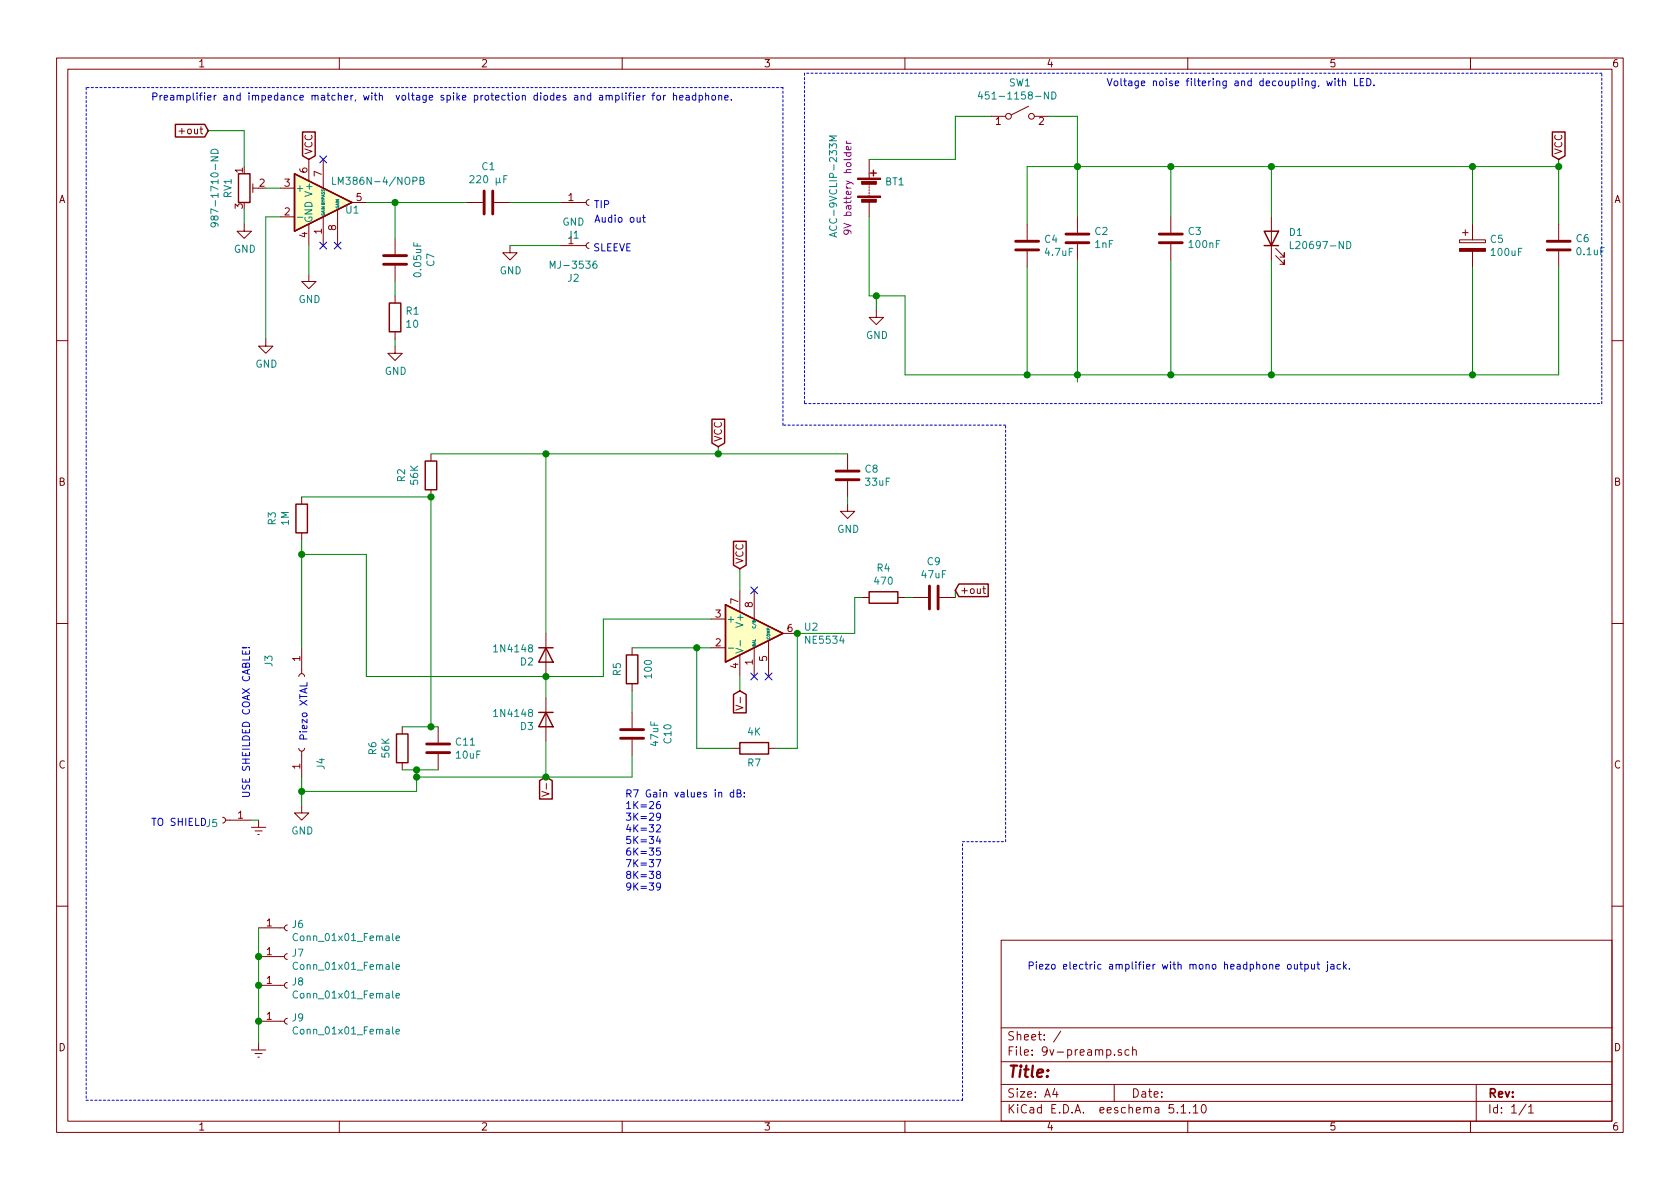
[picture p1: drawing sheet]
EESchema Schematic File Version 4
EELAYER 30 0
EELAYER END
$Descr A4 11693 8268
encoding utf-8
Sheet 1 1
Title ""
Date ""
Rev ""
Comp ""
Comment1 ""
Comment2 ""
Comment3 ""
Comment4 ""
$EndDescr
$Comp
L power:GND #PWR03
U 1 1
P 2150 1900
F 0 "#PWR03" H 2150 1650 50  0001 C CNN
F 1 "GND" H 2155 1727 50  0000 C CNN
F 2 "" H 2150 1900 50  0001 C CNN
F 3 "" H 2150 1900 50  0001 C CNN
	1    2150 1900
	1    0    0    -1  
$EndComp
$Comp
L Device:Battery BT1
U 1 1
P 6050 1300
F 0 "BT1" H 6158 1346 50  0000 L CNN
F 1 "ACC-9VCLIP-233M" V 5800 950 50  0000 L CNN
F 2 "Connector_PinHeader_2.54mm:PinHeader_1x02_P2.54mm_Vertical" V 6050 1360 50  0001 C CNN
F 3 "9V battery holder" V 5900 1300 50  0000 C CNN
	1    6050 1300
	1    0    0    -1  
$EndComp
Wire Wire Line
	6050 1500 6050 2050
Text Notes 7150 6750 0    50   ~ 0
Piezo electric amplifier with mono headphone output jack.
Text Notes 4500 1550 2    50   ~ 0
Audio out
$Comp
L Device:C C4
U 1 1
P 7150 1700
F 0 "C4" H 7265 1746 50  0000 L CNN
F 1 "4.7uF" H 7265 1655 50  0000 L CNN
F 2 "Capacitor_THT:C_Disc_D3.8mm_W2.6mm_P2.50mm" H 7188 1550 50  0001 C CNN
F 3 "~" H 7150 1700 50  0001 C CNN
	1    7150 1700
	1    0    0    -1  
$EndComp
Wire Wire Line
	6050 1100 6650 1100
Wire Wire Line
	6300 2050 6300 2600
Wire Wire Line
	6300 2050 6100 2050
Wire Wire Line
	7500 2600 7500 2650
$Comp
L power:GND #PWR06
U 1 1
P 6100 2150
F 0 "#PWR06" H 6100 1900 50  0001 C CNN
F 1 "GND" H 6105 1977 50  0000 C CNN
F 2 "" H 6100 2150 50  0001 C CNN
F 3 "" H 6100 2150 50  0001 C CNN
	1    6100 2150
	1    0    0    -1  
$EndComp
Wire Wire Line
	6650 1100 6650 800 
$Comp
L Device:C C2
U 1 1
P 7500 1650
F 0 "C2" H 7385 1604 50  0000 R CNN
F 1 "1nF" H 7385 1695 50  0000 R CNN
F 2 "Capacitor_THT:C_Disc_D3.8mm_W2.6mm_P2.50mm" H 7538 1500 50  0001 C CNN
F 3 "~" H 7500 1650 50  0001 C CNN
	1    7500 1650
	-1   0    0    1   
$EndComp
$Comp
L Device:C C3
U 1 1
P 8150 1650
F 0 "C3" H 8035 1604 50  0000 R CNN
F 1 "100nF" H 8035 1695 50  0000 R CNN
F 2 "Capacitor_THT:C_Disc_D3.8mm_W2.6mm_P2.50mm" H 8188 1500 50  0001 C CNN
F 3 "~" H 8150 1650 50  0001 C CNN
	1    8150 1650
	-1   0    0    1   
$EndComp
Wire Wire Line
	7500 1150 7500 1500
Wire Wire Line
	7500 1800 7500 2600
Wire Wire Line
	8150 1800 8150 2600
Wire Wire Line
	8150 2600 7500 2600
Connection ~ 7500 2600
Wire Wire Line
	8150 1500 8150 1150
Wire Wire Line
	8150 1150 7500 1150
Connection ~ 8150 1150
$Comp
L Switch:SW_SPST SW1
U 1 1
P 7100 800
F 0 "SW1" H 7100 1035 50  0000 C CNN
F 1 "451-1158-ND " H 7100 944 50  0000 C CNN
F 2 "Connector_PinHeader_2.00mm:PinHeader_2x01_P2.00mm_Vertical" H 7100 800 50  0001 C CNN
F 3 "~" H 7100 800 50  0001 C CNN
	1    7100 800 
	1    0    0    -1  
$EndComp
Wire Wire Line
	6900 800  6650 800 
Wire Wire Line
	8850 2600 8150 2600
Connection ~ 8150 2600
$Comp
L Connector:Conn_01x01_Female J2
U 1 1
P 4100 1700
F 0 "J2" H 3992 1475 50  0000 C CNN
F 1 "MJ-3536" H 3992 1566 50  0000 C CNN
F 2 "MountingHole:MountingHole_2.2mm_M2_DIN965_Pad" H 4100 1700 50  0001 C CNN
F 3 "~" H 4100 1700 50  0001 C CNN
	1    4100 1700
	1    0    0    -1  
$EndComp
$Comp
L Connector:Conn_01x01_Female J1
U 1 1
P 4100 1400
F 0 "J1" H 3992 1175 50  0000 C CNN
F 1 "GND" H 3992 1266 50  0000 C CNN
F 2 "MountingHole:MountingHole_2.2mm_M2_DIN965_Pad" H 4100 1400 50  0001 C CNN
F 3 "~" H 4100 1400 50  0001 C CNN
	1    4100 1400
	1    0    0    -1  
$EndComp
Text Notes 4250 1450 2    50   ~ 0
TIP
Text Notes 4400 1750 2    50   ~ 0
SLEEVE
Wire Wire Line
	1850 1500 1950 1500
$Comp
L Device:R_POT_TRIM RV1
U 1 1
P 1700 1300
F 0 "RV1" V 1585 1300 50  0000 C CNN
F 1 "987-1710-ND" V 1494 1300 50  0000 C CNN
F 2 "Connector_PinHeader_2.54mm:PinHeader_1x03_P2.54mm_Vertical" H 1700 1300 50  0001 C CNN
F 3 "~" H 1700 1300 50  0001 C CNN
	1    1700 1300
	1    0    0    -1  
$EndComp
Wire Wire Line
	2150 1700 2150 1900
Text GLabel 2150 1100 1    50   Input ~ 0
VCC
NoConn ~ 2350 1700
NoConn ~ 2250 1700
NoConn ~ 2250 1100
Wire Wire Line
	8850 1150 8850 1500
$Comp
L Amplifier_Audio:LM386 U1
U 1 1
P 2250 1400
F 0 "U1" H 2400 1350 50  0000 L CNN
F 1 "LM386N-4/NOPB" H 2300 1550 50  0000 L CNN
F 2 "Package_DIP:DIP-8_W7.62mm_Socket" H 2350 1500 50  0001 C CNN
F 3 "http://www.ti.com/lit/ds/symlink/lm386.pdf" H 2450 1600 50  0001 C CNN
	1    2250 1400
	1    0    0    -1  
$EndComp
Wire Wire Line
	1850 1500 1850 2350
Wire Wire Line
	2550 1400 2750 1400
Wire Wire Line
	1450 900  1700 900 
Wire Wire Line
	1700 900  1700 1150
Wire Wire Line
	1850 1300 1950 1300
$Comp
L power:GND #PWR01
U 1 1
P 1700 1550
F 0 "#PWR01" H 1700 1300 50  0001 C CNN
F 1 "GND" H 1705 1377 50  0000 C CNN
F 2 "" H 1700 1550 50  0001 C CNN
F 3 "" H 1700 1550 50  0001 C CNN
	1    1700 1550
	1    0    0    -1  
$EndComp
Wire Wire Line
	1700 1550 1700 1450
$Comp
L Device:C C7
U 1 1
P 2750 1800
F 0 "C7" V 2498 1800 50  0000 C CNN
F 1 "0.05uF" V 2589 1800 50  0000 C CNN
F 2 "Capacitor_THT:C_Disc_D3.8mm_W2.6mm_P2.50mm" H 2788 1650 50  0001 C CNN
F 3 "~" H 2750 1800 50  0001 C CNN
	1    2750 1800
	-1   0    0    1   
$EndComp
Wire Wire Line
	3550 1700 3900 1700
$Comp
L Device:R R1
U 1 1
P 2750 2200
F 0 "R1" H 2820 2246 50  0000 L CNN
F 1 "10" H 2820 2155 50  0000 L CNN
F 2 "Resistor_THT:R_Axial_DIN0207_L6.3mm_D2.5mm_P7.62mm_Horizontal" V 2680 2200 50  0001 C CNN
F 3 "~" H 2750 2200 50  0001 C CNN
	1    2750 2200
	1    0    0    -1  
$EndComp
Wire Wire Line
	2750 2050 2750 1950
Wire Wire Line
	2750 1650 2750 1400
Connection ~ 2750 1400
Wire Wire Line
	2750 1400 3250 1400
$Comp
L power:GND #PWR05
U 1 1
P 2750 2400
F 0 "#PWR05" H 2750 2150 50  0001 C CNN
F 1 "GND" H 2755 2227 50  0000 C CNN
F 2 "" H 2750 2400 50  0001 C CNN
F 3 "" H 2750 2400 50  0001 C CNN
	1    2750 2400
	1    0    0    -1  
$EndComp
Wire Wire Line
	2750 2400 2750 2350
$Comp
L Device:C C1
U 1 1
P 3400 1400
F 0 "C1" V 3148 1400 50  0000 C CNN
F 1 "220 µF" V 3239 1400 50  0000 C CNN
F 2 "Capacitor_THT:CP_Radial_D6.3mm_P2.50mm" H 3438 1250 50  0001 C CNN
F 3 "~" H 3400 1400 50  0001 C CNN
	1    3400 1400
	0    1    1    0   
$EndComp
Wire Wire Line
	3550 1400 3900 1400
$Comp
L power:GND #PWR04
U 1 1
P 1850 2350
F 0 "#PWR04" H 1850 2100 50  0001 C CNN
F 1 "GND" H 1855 2177 50  0000 C CNN
F 2 "" H 1850 2350 50  0001 C CNN
F 3 "" H 1850 2350 50  0001 C CNN
	1    1850 2350
	1    0    0    -1  
$EndComp
Wire Wire Line
	10850 1850 10850 2600
Wire Wire Line
	10850 1550 10850 1150
Wire Wire Line
	8150 1150 8850 1150
$Comp
L Device:C C6
U 1 1
P 10850 1700
F 0 "C6" H 10735 1654 50  0000 R CNN
F 1 "0.1uF" H 10735 1745 50  0000 R CNN
F 2 "Capacitor_THT:C_Disc_D3.8mm_W2.6mm_P2.50mm" H 10888 1550 50  0001 C CNN
F 3 "~" H 10850 1700 50  0001 C CNN
	1    10850 1700
	-1   0    0    1   
$EndComp
Wire Wire Line
	10850 2600 10250 2600
Connection ~ 10250 2600
Wire Wire Line
	10250 1850 10250 2600
Wire Wire Line
	10250 1150 10850 1150
Connection ~ 10250 1150
Wire Wire Line
	10250 1150 10250 1550
$Comp
L Device:CP C5
U 1 1
P 10250 1700
F 0 "C5" H 10368 1746 50  0000 L CNN
F 1 "100uF" H 10368 1655 50  0000 L CNN
F 2 "Capacitor_THT:CP_Radial_D8.0mm_P3.50mm" H 10288 1550 50  0001 C CNN
F 3 "~" H 10250 1700 50  0001 C CNN
	1    10250 1700
	1    0    0    -1  
$EndComp
$Comp
L Device:LED D1
U 1 1
P 8850 1650
F 0 "D1" V 8889 1532 50  0000 R CNN
F 1 "L20697-ND " V 8798 1532 50  0000 R CNN
F 2 "LED_THT:LED_D2.0mm_W4.8mm_H2.5mm_FlatTop" H 8850 1650 50  0001 C CNN
F 3 "~" H 8850 1650 50  0001 C CNN
	1    8850 1650
	0    -1   -1   0   
$EndComp
Wire Wire Line
	7500 1150 7500 800 
Wire Wire Line
	7500 800  7300 800 
Connection ~ 7500 1150
$Comp
L Device:C C9
U 1 1
P 6500 4150
F 0 "C9" V 6248 4150 50  0000 C CNN
F 1 "47uF" V 6339 4150 50  0000 C CNN
F 2 "Capacitor_THT:C_Disc_D5.0mm_W2.5mm_P2.50mm" H 6538 4000 50  0001 C CNN
F 3 "~" H 6500 4150 50  0001 C CNN
	1    6500 4150
	0    1    1    0   
$EndComp
$Comp
L Device:R R4
U 1 1
P 6150 4150
F 0 "R4" V 5943 4150 50  0000 C CNN
F 1 "470" V 6034 4150 50  0000 C CNN
F 2 "Resistor_THT:R_Axial_DIN0204_L3.6mm_D1.6mm_P5.08mm_Horizontal" V 6080 4150 50  0001 C CNN
F 3 "~" H 6150 4150 50  0001 C CNN
	1    6150 4150
	0    1    1    0   
$EndComp
Wire Wire Line
	6350 4150 6300 4150
Wire Wire Line
	6000 4150 5950 4150
Wire Wire Line
	5950 4400 5950 4150
$Comp
L Device:R R7
U 1 1
P 5250 5200
F 0 "R7" V 5350 5200 50  0000 C CNN
F 1 "4K" V 5134 5200 50  0000 C CNN
F 2 "Resistor_THT:R_Axial_DIN0204_L3.6mm_D1.6mm_P5.08mm_Horizontal" V 5180 5200 50  0001 C CNN
F 3 "~" H 5250 5200 50  0001 C CNN
	1    5250 5200
	0    1    1    0   
$EndComp
Wire Wire Line
	6650 4100 6650 4150
$Comp
L Device:C C8
U 1 1
P 5900 3300
F 0 "C8" H 6015 3346 50  0000 L CNN
F 1 "33uF" H 6015 3255 50  0000 L CNN
F 2 "Capacitor_THT:C_Disc_D5.0mm_W2.5mm_P2.50mm" H 5938 3150 50  0001 C CNN
F 3 "~" H 5900 3300 50  0001 C CNN
	1    5900 3300
	1    0    0    -1  
$EndComp
$Comp
L power:GND #PWR07
U 1 1
P 5900 3500
F 0 "#PWR07" H 5900 3250 50  0001 C CNN
F 1 "GND" H 5905 3327 50  0000 C CNN
F 2 "" H 5900 3500 50  0001 C CNN
F 3 "" H 5900 3500 50  0001 C CNN
	1    5900 3500
	1    0    0    -1  
$EndComp
Wire Wire Line
	5900 3500 5900 3450
Text GLabel 5000 3100 1    50   Input ~ 0
VCC
Text GLabel 5150 3950 1    50   Input ~ 0
VCC
Wire Wire Line
	5150 3950 5150 4100
Connection ~ 5000 3150
Wire Wire Line
	2100 5600 2100 5500
$Comp
L power:GND #PWR08
U 1 1
P 2100 5600
F 0 "#PWR08" H 2100 5350 50  0001 C CNN
F 1 "GND" H 2105 5427 50  0000 C CNN
F 2 "" H 2100 5600 50  0001 C CNN
F 3 "" H 2100 5600 50  0001 C CNN
	1    2100 5600
	1    0    0    -1  
$EndComp
$Comp
L Connector:Conn_01x01_Female J4
U 1 1
P 2100 5200
F 0 "J4" H 1992 5067 50  0000 C CNN
F 1 "Conn_01x01_Female" H 1992 5066 50  0001 C CNN
F 2 "MountingHole:MountingHole_2.2mm_M2_ISO7380_Pad" H 2100 5200 50  0001 C CNN
F 3 "~" H 2100 5200 50  0001 C CNN
	1    2100 5200
	0    -1   -1   0   
$EndComp
$Comp
L Connector:Conn_01x01_Female J3
U 1 1
P 2100 4700
F 0 "J3" H 1992 4475 50  0000 C CNN
F 1 "Conn_01x01_Female" H 1992 4566 50  0001 C CNN
F 2 "MountingHole:MountingHole_2.2mm_M2_ISO7380_Pad" H 2100 4700 50  0001 C CNN
F 3 "~" H 2100 4700 50  0001 C CNN
	1    2100 4700
	0    1    1    0   
$EndComp
$Comp
L Device:D D2
U 1 1
P 3800 4550
F 0 "D2" V 3846 4470 50  0000 R CNN
F 1 "1N4148" V 3755 4470 50  0000 R CNN
F 2 "Diode_THT:D_DO-35_SOD27_P7.62mm_Horizontal" H 3800 4550 50  0001 C CNN
F 3 "~" H 3800 4550 50  0001 C CNN
	1    3800 4550
	0    1    1    0   
$EndComp
NoConn ~ 5250 4100
NoConn ~ 5250 4700
NoConn ~ 5350 4700
Text GLabel 5150 4800 3    50   Input ~ 0
V-
Wire Wire Line
	5150 4800 5150 4700
$Comp
L Device:R R3
U 1 1
P 2100 3600
F 0 "R3" V 1893 3600 50  0000 C CNN
F 1 "1M" V 1984 3600 50  0000 C CNN
F 2 "Resistor_THT:R_Axial_DIN0204_L3.6mm_D1.6mm_P5.08mm_Horizontal" V 2030 3600 50  0001 C CNN
F 3 "~" H 2100 3600 50  0001 C CNN
	1    2100 3600
	1    0    0    -1  
$EndComp
Wire Wire Line
	2100 3750 2100 3850
$Comp
L Device:D D3
U 1 1
P 3800 5000
F 0 "D3" V 3846 4920 50  0000 R CNN
F 1 "1N4148" V 3755 4920 50  0000 R CNN
F 2 "Diode_THT:D_DO-35_SOD27_P7.62mm_Horizontal" H 3800 5000 50  0001 C CNN
F 3 "~" H 3800 5000 50  0001 C CNN
	1    3800 5000
	0    1    1    0   
$EndComp
Wire Wire Line
	3800 4850 3800 4700
Wire Wire Line
	3800 5150 3800 5400
$Comp
L Amplifier_Operational:NE5534 U2
U 1 1
P 5250 4400
F 0 "U2" H 5594 4446 50  0000 L CNN
F 1 "NE5534" H 5594 4355 50  0000 L CNN
F 2 "Package_DIP:DIP-8_W7.62mm_Socket" H 5300 4450 50  0001 C CNN
F 3 "http://www.ti.com/lit/ds/symlink/ne5534.pdf" H 5300 4550 50  0001 C CNN
	1    5250 4400
	1    0    0    -1  
$EndComp
$Comp
L Device:R R2
U 1 1
P 3000 3300
F 0 "R2" V 2793 3300 50  0000 C CNN
F 1 "56K" V 2884 3300 50  0000 C CNN
F 2 "Resistor_THT:R_Axial_DIN0204_L3.6mm_D1.6mm_P5.08mm_Horizontal" V 2930 3300 50  0001 C CNN
F 3 "~" H 3000 3300 50  0001 C CNN
	1    3000 3300
	1    0    0    -1  
$EndComp
$Comp
L Device:R R6
U 1 1
P 2800 5200
F 0 "R6" V 2593 5200 50  0000 C CNN
F 1 "56K" V 2684 5200 50  0000 C CNN
F 2 "Resistor_THT:R_Axial_DIN0204_L3.6mm_D1.6mm_P5.08mm_Horizontal" V 2730 5200 50  0001 C CNN
F 3 "~" H 2800 5200 50  0001 C CNN
	1    2800 5200
	1    0    0    -1  
$EndComp
$Comp
L Device:C C11
U 1 1
P 3050 5200
F 0 "C11" H 3165 5246 50  0000 L CNN
F 1 "10uF" H 3165 5155 50  0000 L CNN
F 2 "Capacitor_THT:C_Disc_D5.0mm_W2.5mm_P2.50mm" H 3088 5050 50  0001 C CNN
F 3 "~" H 3050 5200 50  0001 C CNN
	1    3050 5200
	1    0    0    -1  
$EndComp
Wire Wire Line
	3050 5050 3000 5050
Wire Wire Line
	3050 5350 2900 5350
Wire Wire Line
	2900 5350 2900 5400
Wire Wire Line
	2900 5500 2100 5500
Connection ~ 2900 5350
Wire Wire Line
	2900 5350 2800 5350
Connection ~ 2100 5500
Wire Wire Line
	2100 5500 2100 5400
Connection ~ 2900 5400
Wire Wire Line
	2900 5400 2900 5500
Wire Wire Line
	2100 3850 2550 3850
Wire Wire Line
	2550 3850 2550 4700
Wire Wire Line
	2550 4700 3800 4700
Connection ~ 2100 3850
Connection ~ 3800 4700
Wire Wire Line
	4200 4300 4200 4700
Wire Wire Line
	4200 4700 3800 4700
Wire Wire Line
	5550 4400 5950 4400
Connection ~ 5550 4400
$Comp
L Device:R R5
U 1 1
P 4400 4650
F 0 "R5" V 4500 4650 50  0000 C CNN
F 1 "100" V 4284 4650 50  0000 C CNN
F 2 "Resistor_THT:R_Axial_DIN0204_L3.6mm_D1.6mm_P5.08mm_Horizontal" V 4330 4650 50  0001 C CNN
F 3 "~" H 4400 4650 50  0001 C CNN
	1    4400 4650
	-1   0    0    1   
$EndComp
$Comp
L Device:C C10
U 1 1
P 4400 5100
F 0 "C10" V 4148 5100 50  0000 C CNN
F 1 "47uF" V 4239 5100 50  0000 C CNN
F 2 "Capacitor_THT:C_Disc_D5.0mm_W2.5mm_P2.50mm" H 4438 4950 50  0001 C CNN
F 3 "~" H 4400 5100 50  0001 C CNN
	1    4400 5100
	-1   0    0    1   
$EndComp
Wire Wire Line
	4400 4950 4400 4800
Wire Wire Line
	4400 5250 4400 5400
Connection ~ 3000 5050
Wire Wire Line
	3000 5050 2800 5050
Connection ~ 3000 3450
Wire Wire Line
	3000 3450 3000 5050
Connection ~ 3800 3150
Connection ~ 3800 5400
Wire Wire Line
	4400 5400 3800 5400
Wire Wire Line
	4950 4300 4200 4300
Wire Wire Line
	5000 3150 5000 3100
Wire Wire Line
	3800 3150 5000 3150
Wire Wire Line
	5550 4400 5550 5200
Wire Wire Line
	5400 5200 5550 5200
Wire Wire Line
	4400 4500 4850 4500
Wire Wire Line
	5100 5200 4850 5200
Wire Wire Line
	4850 5200 4850 4500
Connection ~ 4850 4500
Wire Wire Line
	4850 4500 4950 4500
Text Notes 2150 5150 1    50   ~ 0
Piezo XTAL
Wire Wire Line
	2100 3450 3000 3450
Wire Wire Line
	2100 3850 2100 4500
Wire Wire Line
	3800 3150 3800 4400
Text GLabel 6650 4100 2    50   Input ~ 0
+out
$Comp
L power:GND #PWR02
U 1 1
P 3550 1700
F 0 "#PWR02" H 3550 1450 50  0001 C CNN
F 1 "GND" H 3555 1527 50  0000 C CNN
F 2 "" H 3550 1700 50  0001 C CNN
F 3 "" H 3550 1700 50  0001 C CNN
	1    3550 1700
	1    0    0    -1  
$EndComp
Text Notes 4350 6200 0    50   ~ 0
R7 Gain values in dB:\n1K=26\n3K=29\n4K=32\n5K=34\n6K=35\n7K=37\n8K=38\n9K=39
Text GLabel 1450 900  0    50   Input ~ 0
+out
Wire Wire Line
	3000 3150 3800 3150
Wire Wire Line
	2900 5400 3800 5400
Wire Wire Line
	7150 1150 7500 1150
Wire Wire Line
	7150 1150 7150 1550
Wire Wire Line
	7150 1850 7150 2600
Connection ~ 7150 2600
Wire Wire Line
	7150 2600 7500 2600
Wire Wire Line
	8850 1800 8850 2600
Wire Wire Line
	8850 1150 10250 1150
Connection ~ 8850 1150
Wire Wire Line
	8850 2600 10250 2600
Connection ~ 8850 2600
$Comp
L Connector:Conn_01x01_Female J5
U 1 1
P 1550 5700
F 0 "J5" H 1578 5726 50  0000 L CNN
F 1 "Conn_01x01_Female" H 1578 5635 50  0001 L CNN
F 2 "MountingHole:MountingHole_2.2mm_M2_DIN965_Pad" H 1550 5700 50  0001 C CNN
F 3 "~" H 1550 5700 50  0001 C CNN
	1    1550 5700
	-1   0    0    1   
$EndComp
Wire Wire Line
	5000 3150 5900 3150
Text Notes 1750 5550 1    50   ~ 0
USE SHEILDED COAX CABLE!
$Comp
L power:Earth #PWR0101
U 1 1
P 1800 5700
F 0 "#PWR0101" H 1800 5450 50  0001 C CNN
F 1 "Earth" H 1800 5550 50  0001 C CNN
F 2 "" H 1800 5700 50  0001 C CNN
F 3 "~" H 1800 5700 50  0001 C CNN
	1    1800 5700
	1    0    0    -1  
$EndComp
Wire Wire Line
	1750 5700 1800 5700
Text Notes 1050 5750 0    50   ~ 0
TO SHIELD
Text GLabel 3800 5400 3    50   Input ~ 0
V-
Text GLabel 10850 1100 1    50   Input ~ 0
VCC
Wire Wire Line
	10850 1100 10850 1150
Connection ~ 10850 1150
Wire Notes Line
	5600 500  5600 2800
Wire Notes Line
	5600 2800 11150 2800
Wire Notes Line
	11150 2800 11150 500 
Wire Notes Line
	11150 500  5600 500 
Text Notes 7700 600  0    50   ~ 0
Voltage noise filtering and decoupling, with LED.
Connection ~ 1800 7100
Wire Wire Line
	1800 7250 1800 7100
$Comp
L power:Earth #PWR09
U 1 1
P 1800 7250
F 0 "#PWR09" H 1800 7000 50  0001 C CNN
F 1 "Earth" H 1800 7100 50  0001 C CNN
F 2 "" H 1800 7250 50  0001 C CNN
F 3 "~" H 1800 7250 50  0001 C CNN
	1    1800 7250
	1    0    0    -1  
$EndComp
Connection ~ 1800 6850
Wire Wire Line
	1800 6850 1800 7100
Connection ~ 1800 6650
Wire Wire Line
	1800 6650 1800 6850
Wire Wire Line
	1800 6450 1800 6650
$Comp
L Connector:Conn_01x01_Female J9
U 1 1
P 2000 7100
F 0 "J9" H 2028 7126 50  0000 L CNN
F 1 "Conn_01x01_Female" H 2028 7035 50  0000 L CNN
F 2 "MountingHole:MountingHole_2.2mm_M2_DIN965_Pad" H 2000 7100 50  0001 C CNN
F 3 "~" H 2000 7100 50  0001 C CNN
	1    2000 7100
	1    0    0    -1  
$EndComp
$Comp
L Connector:Conn_01x01_Female J8
U 1 1
P 2000 6850
F 0 "J8" H 2028 6876 50  0000 L CNN
F 1 "Conn_01x01_Female" H 2028 6785 50  0000 L CNN
F 2 "MountingHole:MountingHole_2.2mm_M2_DIN965_Pad" H 2000 6850 50  0001 C CNN
F 3 "~" H 2000 6850 50  0001 C CNN
	1    2000 6850
	1    0    0    -1  
$EndComp
$Comp
L Connector:Conn_01x01_Female J7
U 1 1
P 2000 6650
F 0 "J7" H 2028 6676 50  0000 L CNN
F 1 "Conn_01x01_Female" H 2028 6585 50  0000 L CNN
F 2 "MountingHole:MountingHole_2.2mm_M2_DIN965_Pad" H 2000 6650 50  0001 C CNN
F 3 "~" H 2000 6650 50  0001 C CNN
	1    2000 6650
	1    0    0    -1  
$EndComp
$Comp
L Connector:Conn_01x01_Female J6
U 1 1
P 2000 6450
F 0 "J6" H 2028 6476 50  0000 L CNN
F 1 "Conn_01x01_Female" H 2028 6385 50  0000 L CNN
F 2 "MountingHole:MountingHole_2.2mm_M2_DIN965_Pad" H 2000 6450 50  0001 C CNN
F 3 "~" H 2000 6450 50  0001 C CNN
	1    2000 6450
	1    0    0    -1  
$EndComp
Wire Notes Line
	600  600  600  7650
Wire Notes Line
	600  7650 6700 7650
Wire Notes Line
	6700 7650 6700 5850
Wire Notes Line
	6700 5850 7000 5850
Wire Notes Line
	7000 5850 7000 2950
Wire Notes Line
	7000 2950 5450 2950
Wire Notes Line
	5450 2950 5450 600 
Wire Notes Line
	5450 600  600  600 
Text Notes 1050 700  0    50   ~ 0
Preamplifier and impedance matcher, with  voltage spike protection diodes and amplifier for headphone.
Wire Wire Line
	6300 2600 7150 2600
Wire Wire Line
	6100 2150 6100 2050
Connection ~ 6100 2050
Wire Wire Line
	6100 2050 6050 2050
$EndSCHEMATC
